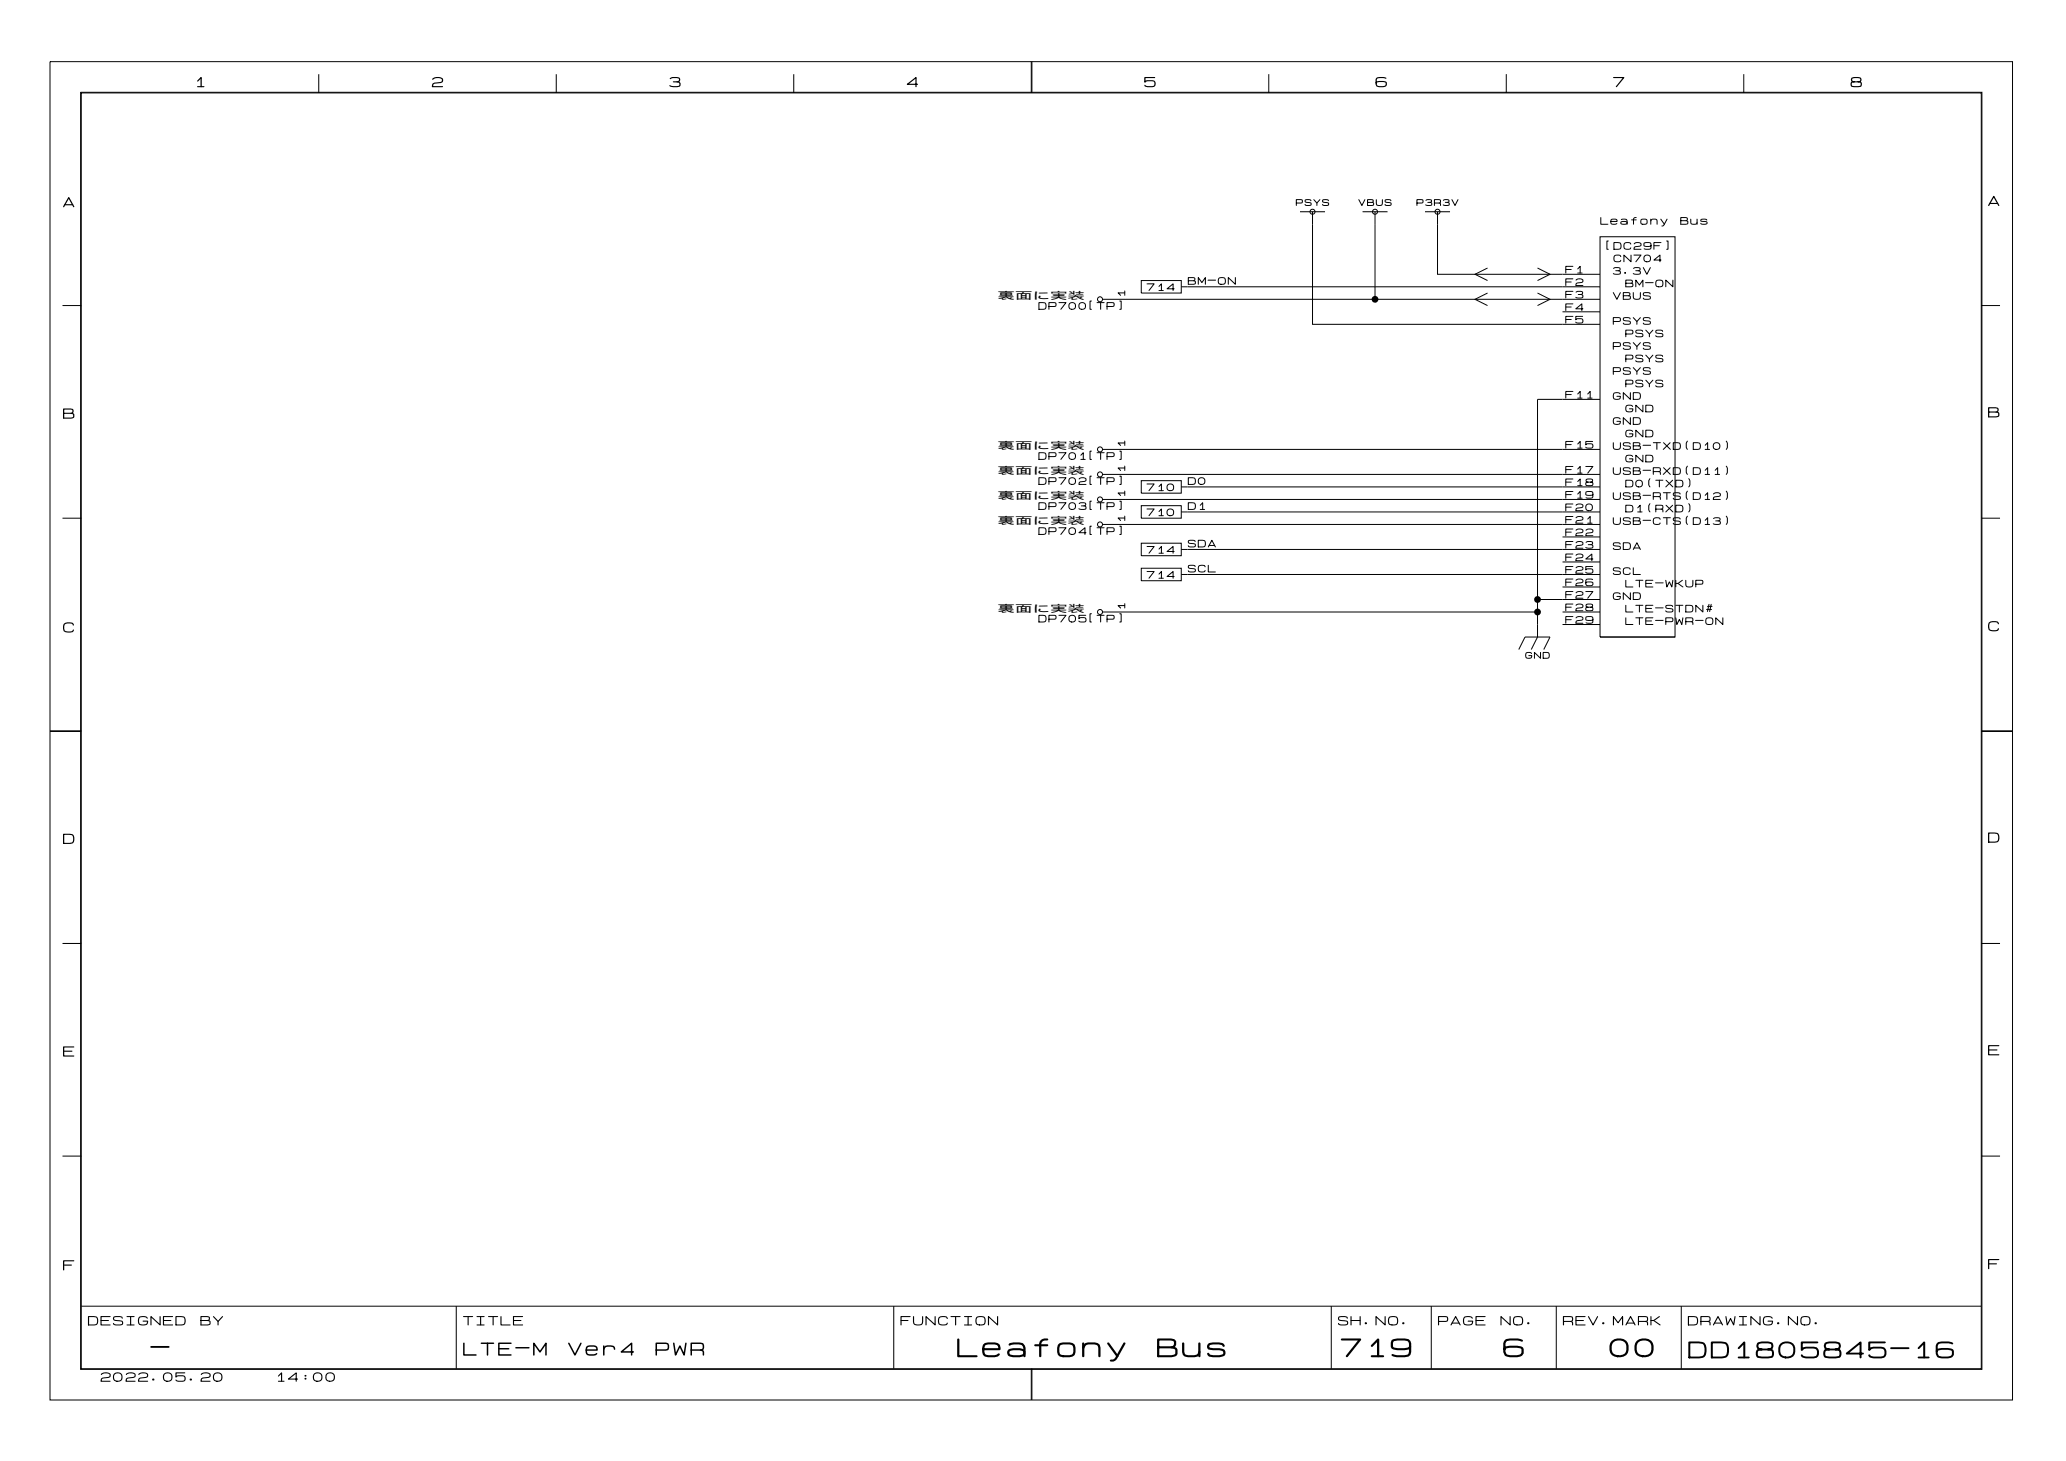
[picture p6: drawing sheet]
<svg xmlns="http://www.w3.org/2000/svg" width="420mm" height="297mm" viewBox="0 0 420 297" stroke-linecap="round" stroke-linejoin="round" font-family="sans-serif">
<g fill="none" stroke="#000" stroke-width=".2">
<path d="M10.2 12.5h398.7v271.8h-398.7zM16.4 18.7h386.3v259.4h-386.3zM16.5 18.9h386.1v259.1h-386.1zM64.8 15.1v3.8M113 15.1v3.8M161.3 15.1v3.8M209.5 12.5v6.4M209.7 12.5v6.4M257.8 15.1v3.8M306.1 15.1v3.8M354.3 15.1v3.8M231.9 57h8.1v2.5h-8.1z"/>
<path d="M240 58.2h85.1M264.2 43h5M266.7 43v22.9h58.4M276.9 43h5M279.4 43v17.8h45.7M289.6 43h5M292.1 43v12.7h33M302.3 54.4l-2.6 1.3 2.6 1.3M302.3 59.5l-2.6 1.3 2.6 1.3M312.4 54.4l2.6 1.3-2.6 1.3M312.4 59.5l2.6 1.3-2.6 1.3M325.1 48.1h15.3v81.3h-15.3z"/>
<path d="M12.7 62.1h3.8M224 60.8h55.4M317.5 63.3h7.6M402.6 62.1h3.8M224 96.3h101.1M224 91.3h101.1M231.9 97.6h8.1v2.6h-8.1zM325.1 81.1h-12.7v40.6M325.1 98.9h-85.1M12.7 105.2h3.8M224 106.5h101.1M224 101.4h101.1"/>
<path d="M231.9 102.7h8.1v2.5h-8.1zM231.9 115.4h8.1v2.5h-8.1zM231.9 110.3h8.1v2.6h-8.1zM240 104h85.1M240 111.6h85.1M317.5 109h7.6M317.5 114.1h7.6M317.5 119.2h7.6M325.1 116.7h-85.1M402.6 105.2h3.8M224 124.3h88.4M308.6 131.9l1.3-2.5h5.1l-1.3 2.5"/>
<path d="M317.5 124.3h7.6M317.5 126.8h7.6M325.1 121.7h-12.7v7.7l-1.3 2.5M325.1 129.4h15.3M10.2 148.4h6.3M10.2 148.5h6.3M402.6 148.4h6.3M402.6 148.5h6.3M12.7 191.6h3.8M402.6 191.6h3.8M12.7 234.8h3.8M402.6 234.8h3.8"/>
<path d="M16.5 265.3h386.1M92.7 265.3v12.7M181.6 265.3v12.7M209.5 278v6.3M209.7 278v6.3M270.5 265.3v12.7M290.8 265.3v12.7M316.2 265.3v12.7M341.6 265.3v12.7"/>
<circle cx="266.7" cy="43" r=".51"/>
<circle cx="279.4" cy="43" r=".51"/>
<circle cx="292.1" cy="43" r=".51"/>
<circle cx="223.5" cy="60.8" r=".51"/>
<circle cx="223.5" cy="96.3" r=".51"/>
<circle cx="223.5" cy="91.3" r=".51"/>
<circle cx="223.5" cy="101.4" r=".51"/>
<circle cx="223.5" cy="106.5" r=".51"/>
<circle cx="223.5" cy="124.3" r=".51"/>
</g>
<g fill="#000">
<circle cx="279.4" cy="60.8" r=".7"/>
<circle cx="312.4" cy="121.7" r=".7"/>
<circle cx="312.4" cy="124.3" r=".7"/>
</g>
<g font-size="5.1">
<text x="194.3" y="276.3">Leafony</text>
<text x="234.9" y="276.3">Bus</text>
<text x="272.3" y="276.3">719</text>
<text x="305.3" y="276.3">6</text>
<text x="326.9" y="276.3">00</text>
</g>
<g font-size="4.6">
<text x="30.5" y="276.2">-</text>
<text x="342.9" y="276.5">DD1805845-16</text>
</g>
<g font-size="3.6">
<text x="94" y="275.8">LTE-M</text>
<text x="115.3" y="275.8">Ver4</text>
<text x="133.1" y="275.8">PWR</text>
</g>
<g font-size="2.8">
<text x="39.4" y="18.1">1</text>
<text x="87.6" y="18.1">2</text>
<text x="135.9" y="18.1">3</text>
<text x="184.1" y="18.1">4</text>
<text x="232.4" y="18.1">5</text>
<text x="279.4" y="18.1">6</text>
<text x="327.7" y="18.1">7</text>
<text x="375.9" y="18.1">8</text>
<text x="12.7" y="42.5">A</text>
<text x="403.9" y="42.2">A</text>
<text x="12.7" y="85.4">B</text>
<text x="403.9" y="85.1">B</text>
<text x="12.7" y="128.8">C</text>
<text x="403.9" y="128.6">C</text>
<text x="12.7" y="171.7">D</text>
<text x="403.9" y="171.5">D</text>
<text x="12.7" y="214.9">E</text>
<text x="403.9" y="214.7">E</text>
<text x="12.7" y="258.4">F</text>
<text x="403.9" y="258.1">F</text>
</g>
<g font-size="2.5">
<text x="17.8" y="269.5">DESIGNED</text>
<text x="40.6" y="269.5">BY</text>
<text x="94" y="269.5">TITLE</text>
<text x="182.9" y="269.5">FUNCTION</text>
<text x="271.8" y="269.5">SH.NO.</text>
<text x="292.1" y="269.5">PAGE</text>
<text x="304.8" y="269.5">NO.</text>
<text x="317.5" y="269.5">REV.MARK</text>
<text x="342.9" y="269.5">DRAWING.NO.</text>
<text x="20.3" y="280.9">2022.05.20</text>
<text x="55.9" y="280.9">14:00</text>
</g>
<g font-size="2">
<text x="325.1" y="45.9">Leafony</text>
<text x="341.4" y="45.9">Bus</text>
<text x="325.8" y="51">[DC29F]</text>
<text x="327.8" y="53.5">CN704</text>
<text x="232.9" y="59.4">714</text>
<text x="241.3" y="58.1">BM-ON</text>
<text x="318" y="58.3">F2</text>
<text x="318" y="55.8">F1</text>
<text x="327.7" y="56.1">3.3V</text>
<text x="330.2" y="58.6">BM-ON</text>
<text x="202.7" y="60.8">裏面に実装</text>
<text x="210.9" y="63.2">DP700[TP]</text>
<text x="228.9" y="60.5" transform="rotate(-90 228.9 60.5)">1</text>
<text x="318" y="66">F5</text>
<text x="318" y="63.4">F4</text>
<text x="318" y="60.9">F3</text>
<text x="327.7" y="61.1">VBUS</text>
<text x="327.7" y="66.2">PSYS</text>
<text x="327.7" y="71.3">PSYS</text>
<text x="330.2" y="68.8">PSYS</text>
<text x="327.7" y="76.4">PSYS</text>
<text x="330.2" y="73.8">PSYS</text>
<text x="318" y="81.2">F11</text>
<text x="327.7" y="81.5">GND</text>
<text x="330.2" y="84">GND</text>
<text x="330.2" y="78.9">PSYS</text>
<text x="327.7" y="86.5">GND</text>
<text x="330.2" y="89.1">GND</text>
<text x="202.7" y="91.3">裏面に実装</text>
<text x="210.9" y="93.6">DP701[TP]</text>
<text x="228.9" y="91" transform="rotate(-90 228.9 91)">1</text>
<text x="318" y="91.4">F15</text>
<text x="327.7" y="91.6">USB-TXD(D10)</text>
<text x="330.2" y="94.2">GND</text>
<text x="202.7" y="96.3">裏面に実装</text>
<text x="202.7" y="101.4">裏面に実装</text>
<text x="210.9" y="98.7">DP702[TP]</text>
<text x="228.9" y="101.2" transform="rotate(-90 228.9 101.2)">1</text>
<text x="228.9" y="96.1" transform="rotate(-90 228.9 96.1)">1</text>
<text x="232.9" y="100">710</text>
<text x="241.3" y="98.7">D0</text>
<text x="318" y="96.4">F17</text>
<text x="318" y="99">F18</text>
<text x="318" y="101.5">F19</text>
<text x="327.7" y="101.8">USB-RTS(D12)</text>
<text x="327.7" y="96.7">USB-RXD(D11)</text>
<text x="330.2" y="99.2">D0(TXD)</text>
<text x="202.7" y="106.5">裏面に実装</text>
<text x="210.9" y="103.8">DP703[TP]</text>
<text x="228.9" y="106.2" transform="rotate(-90 228.9 106.2)">1</text>
<text x="232.9" y="105.1">710</text>
<text x="241.3" y="103.8">D1</text>
<text x="318" y="104.1">F20</text>
<text x="318" y="106.6">F21</text>
<text x="327.7" y="106.9">USB-CTS(D13)</text>
<text x="330.2" y="104.3">D1(RXD)</text>
<text x="210.9" y="108.9">DP704[TP]</text>
<text x="232.9" y="112.7">714</text>
<text x="241.3" y="111.4">SDA</text>
<text x="318" y="109.1">F22</text>
<text x="318" y="111.7">F23</text>
<text x="327.7" y="111.9">SDA</text>
<text x="232.9" y="117.8">714</text>
<text x="241.3" y="116.5">SCL</text>
<text x="318" y="114.2">F24</text>
<text x="318" y="116.8">F25</text>
<text x="318" y="119.3">F26</text>
<text x="327.7" y="117">SCL</text>
<text x="330.2" y="119.6">LTE-WKUP</text>
<text x="202.7" y="124.3">裏面に実装</text>
<text x="228.9" y="124" transform="rotate(-90 228.9 124)">1</text>
<text x="318" y="121.8">F27</text>
<text x="318" y="124.4">F28</text>
<text x="327.7" y="122.1">GND</text>
<text x="330.2" y="124.6">LTE-STDN#</text>
<text x="210.9" y="126.7">DP705[TP]</text>
<text x="318" y="126.9">F29</text>
<text x="330.2" y="127.2">LTE-PWR-ON</text>
</g>
<g font-size="1.8">
<text x="263.3" y="42">PSYS</text>
<text x="276" y="42">VBUS</text>
<text x="287.8" y="42">P3R3V</text>
<text x="309.9" y="134">GND</text>
</g>
</svg>
